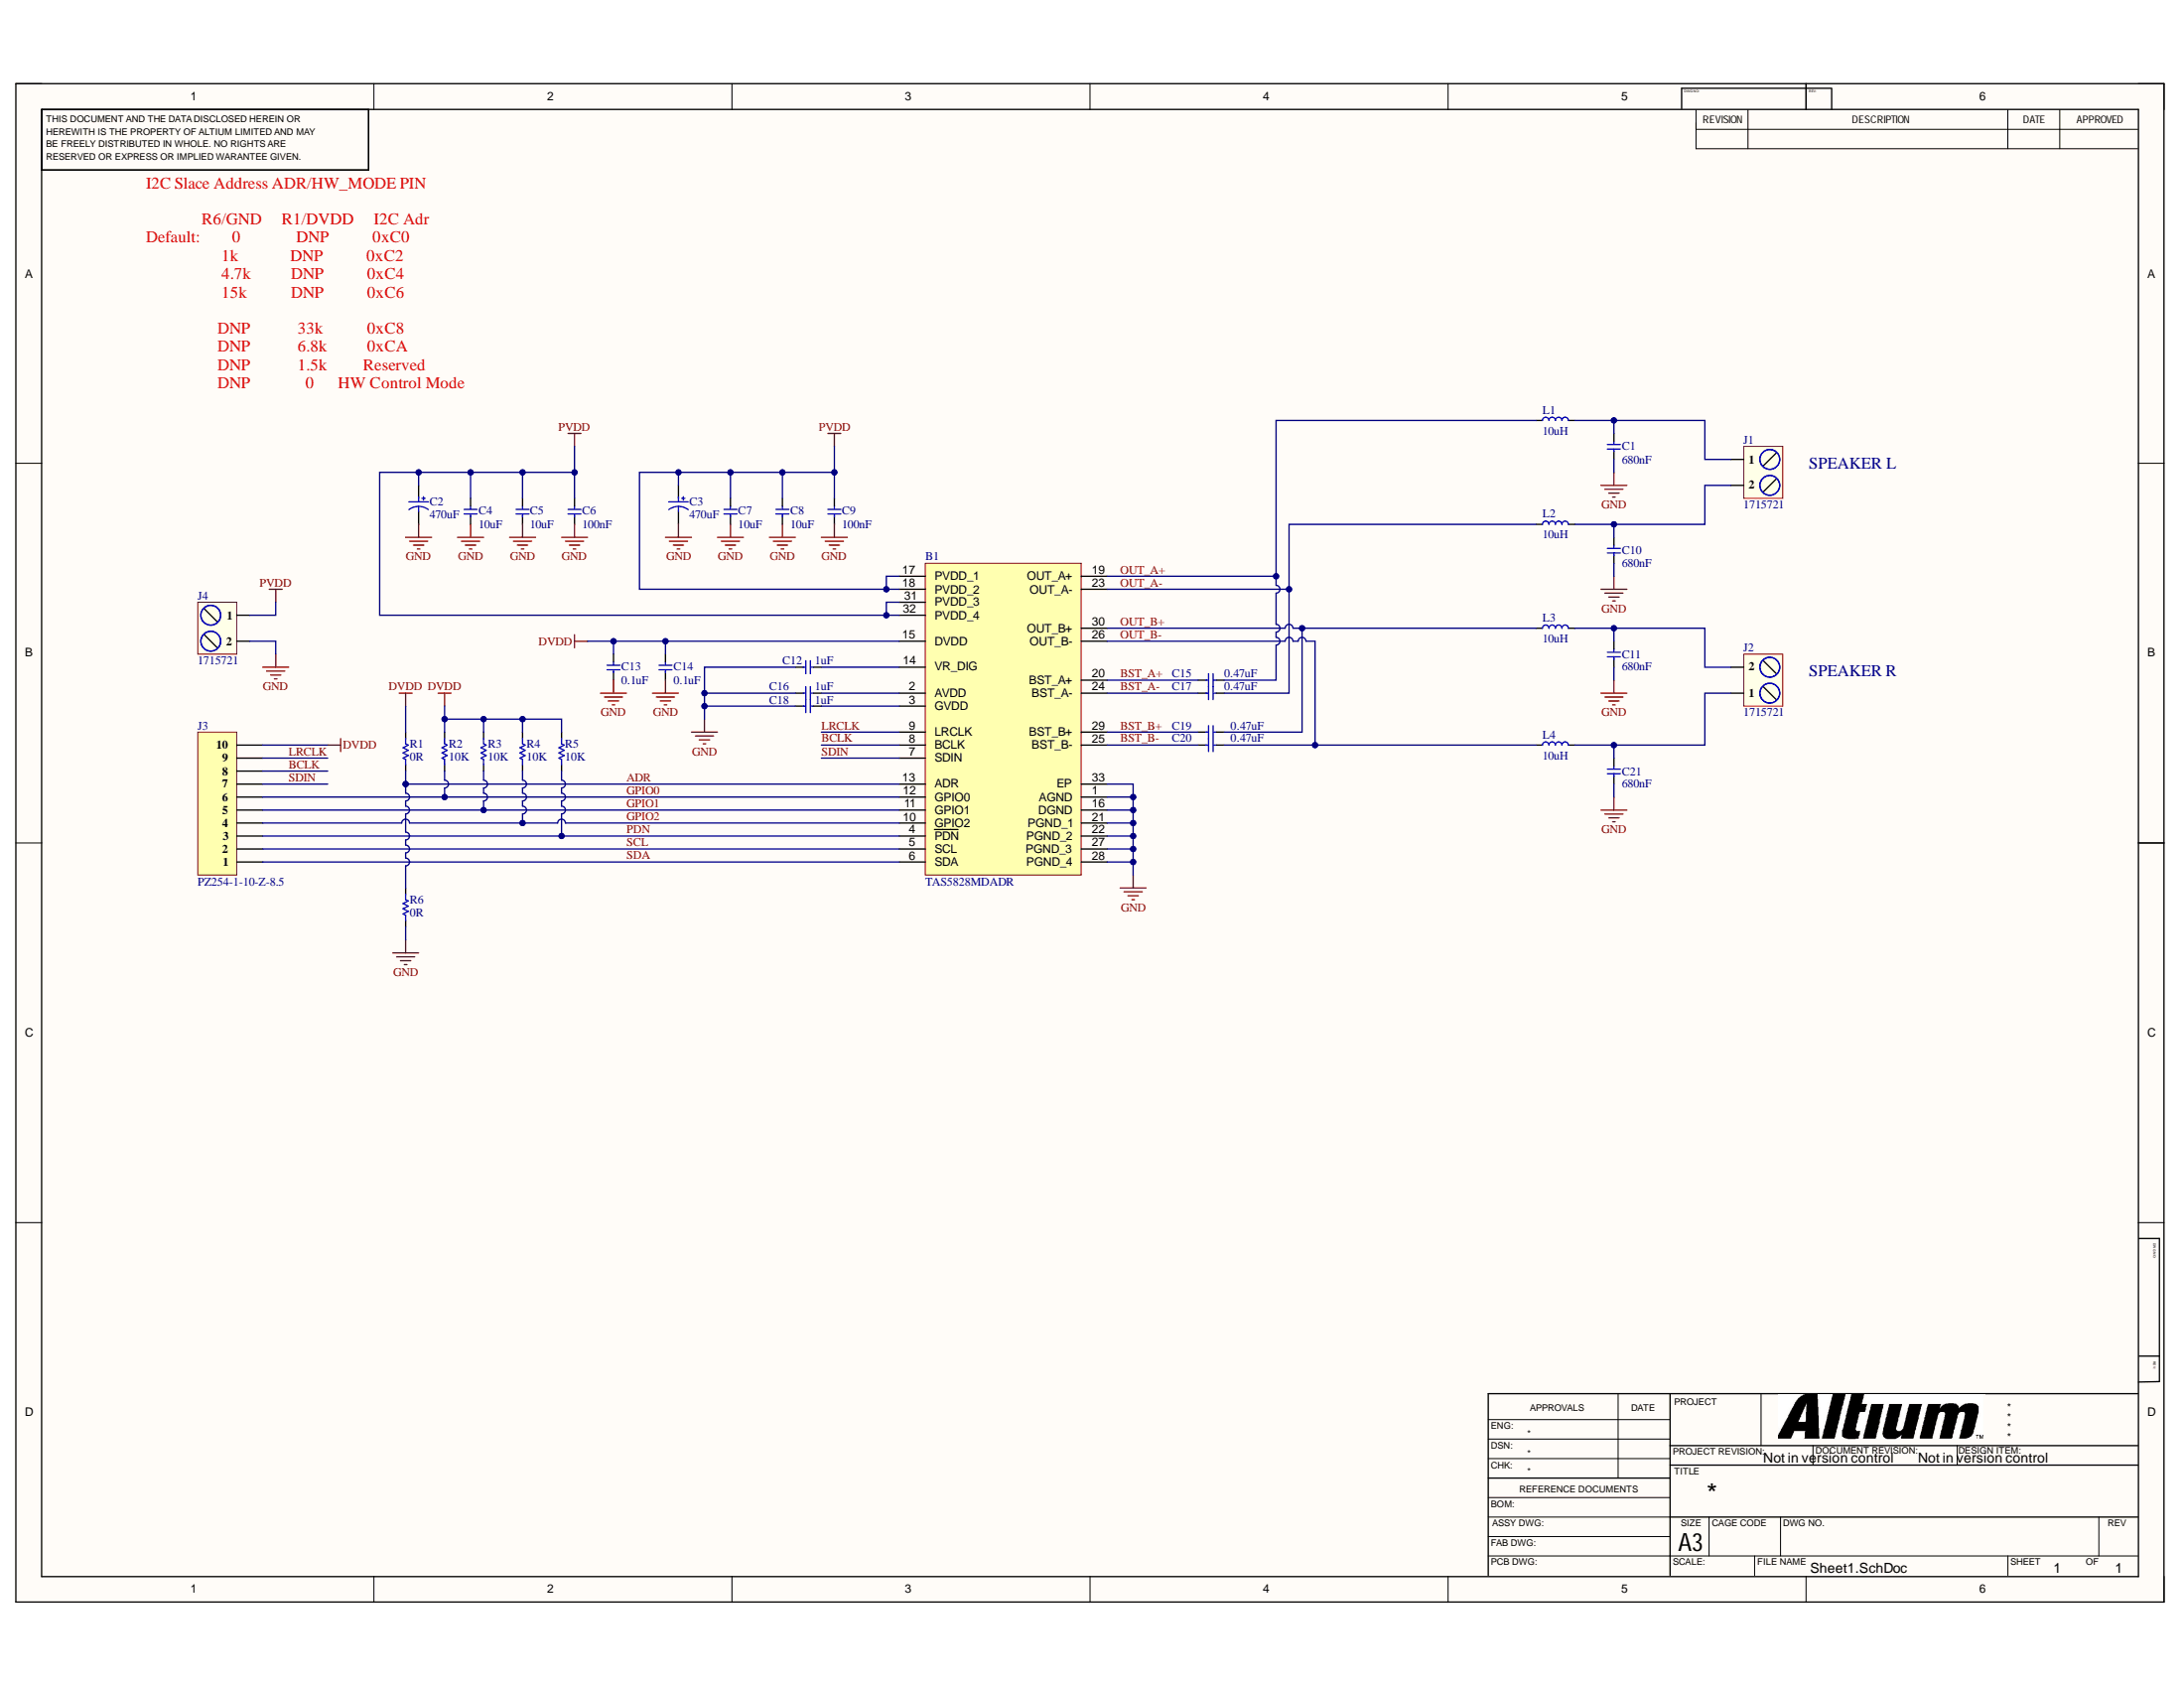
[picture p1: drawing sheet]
# Altium project TAS5828M_Audio_Amp.PrjPcb
1 sheet, 36 parts. Net scope: global (net labels, ports and power ports of the same name join across sheets).
Board file: PCB.PcbDoc

## Sheet Sheet1.SchDoc
size 420 x 297 mm; SheetNumber: 1; SheetTotal: 1

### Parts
B1  TAS5828MDADR  [SOP65P810X115-33M]
C1  680nF  [Cap-0805]
C2  470uF  [RVT470UF50V34RV0133]
C3  470uF  [RVT470UF50V34RV0133]
C4  10uF  [Cap-0805]
C5  10uF  [Cap-0805]
C6  100nF  [Cap-0603]
C7  10uF  [Cap-0805]
C8  10uF  [Cap-0805]
C9  100nF  [Cap-0603]
C10  680nF  [Cap-0805]
C11  680nF  [Cap-0805]
C12  1uF  [Cap-0603]
C13  0.1uF  [Cap-0402]
C14  0.1uF  [Cap-0402]
C15  0.47uF  [Cap-0603]
C16  1uF  [Cap-0603]
C17  0.47uF  [Cap-0603]
C18  1uF  [Cap-0603]
C19  0.47uF  [Cap-0603]
C20  0.47uF  [Cap-0603]
C21  680nF  [Cap-0805]
J1  1715721  [1715721]
J2  1715721  [1715721]
J3  PZ254-1-10-Z-8.5  [PZ254-1-10-Z-8.5]
J4  1715721  [1715721]
L1  10uH  [PSPMAA1040-100M-ANP]
L2  10uH  [PSPMAA1040-100M-ANP]
L3  10uH  [PSPMAA1040-100M-ANP]
L4  10uH  [PSPMAA1040-100M-ANP]
R1  0R  [Res-0402]
R2  10K  [Res-0402]
R3  10K  [Res-0402]
R4  10K  [Res-0402]
R5  10K  [Res-0402]
R6  0R  [Res-0402]

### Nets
DVDD: B1.15(DVDD) C13.2 C14.2 J3.10 R1.2 R2.2 R3.2 R4.2 R5.2
GND: B1.1(AGND) B1.16(DGND) B1.21(PGND_1) B1.22(PGND_2) B1.27(PGND_3) B1.28(PGND_4) B1.33(EP) C1.1 C2.2 C3.2 C4.1 C5.1 C6.1 C7.1 C8.1 C9.1 C10.1 C11.1 C12.1 C13.1 C14.1 C16.1 C18.1 C21.1 J4.2 R6.1
PVDD: B1.17(PVDD_1) B1.18(PVDD_2) B1.31(PVDD_3) B1.32(PVDD_4) C2.1 C3.1 C4.2 C5.2 C6.2 C7.2 C8.2 C9.2 J4.1
ADR: B1.13(ADR) R1.1 R6.2
BCLK: B1.8(BCLK) J3.8
BST_A+: B1.20(BST_A+) C15.1
BST_A-: B1.24(BST_A-) C17.1
BST_B+: B1.29(BST_B+) C19.1
BST_B-: B1.25(BST_B-) C20.1
GPIO0: B1.12(GPIO0) J3.6 R2.1
GPIO1: B1.11(GPIO1) J3.5 R3.1
GPIO2: B1.10(GPIO2) J3.4 R4.1
LRCLK: B1.9(LRCLK) J3.9
OUT_A+: B1.19(OUT_A+) C15.2 L1.1
OUT_A-: B1.23(OUT_A-) C17.2 L2.1
OUT_B+: B1.30(OUT_B+) C19.2 L3.1
OUT_B-: B1.26(OUT_B-) C20.2 L4.1
PDN: B1.4(~{PDN}) J3.3 R5.1
SCL: B1.5(SCL) J3.2
SDA: B1.6(SDA) J3.1
SDIN: B1.7(SDIN) J3.7
NetB1_2: B1.2(AVDD) C16.2
NetB1_3: B1.3(GVDD) C18.2
NetB1_14: B1.14(VR_DIG) C12.2
NetC1_2: C1.2 J1.1 L1.2
NetC10_2: C10.2 J1.2 L2.2
NetC11_2: C11.2 J2.2 L3.2
NetC21_2: C21.2 J2.1 L4.2

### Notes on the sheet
- I2C Slace Address ADR/HW_MODE PIN
  R6/GND     R1/DVDD     I2C Adr
  Default:        0              DNP           0xC0
  1k             DNP           0xC2
  4.7k          DNP           0xC4
  15k           DNP           0xC6
  DNP            33k           0xC8
  DNP            6.8k          0xCA
  DNP            1.5k         Reserved
  DNP              0      HW Control Mode
- SPEAKER L
- 1 cap should be 0.47uF
- SPEAKER R
- Heatsink <https://www.lcsc.com/product-detail/Heat-sink-heatsink_XSD-XSD271-294-B_C286198.html>
